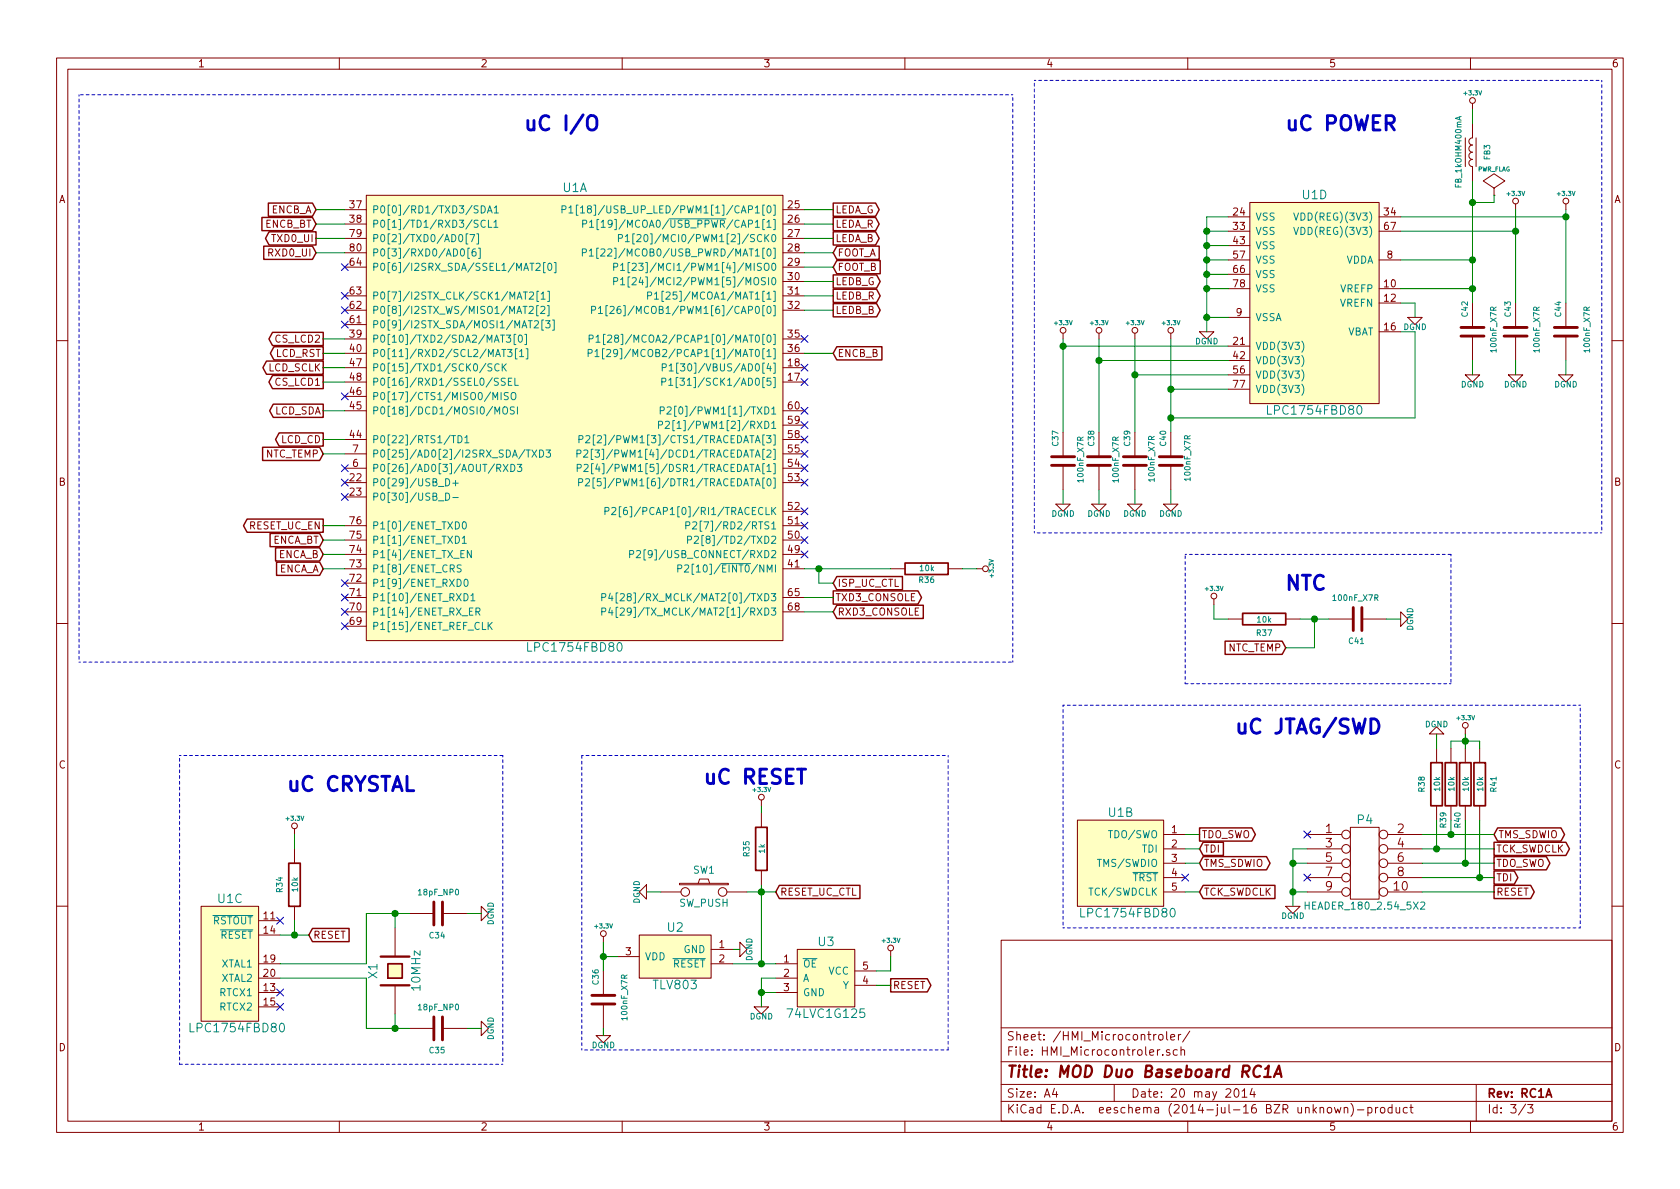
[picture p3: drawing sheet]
EESchema Schematic File Version 2
LIBS:power
LIBS:device
LIBS:transistors
LIBS:conn
LIBS:linear
LIBS:regul
LIBS:74xx
LIBS:cmos4000
LIBS:adc-dac
LIBS:memory
LIBS:xilinx
LIBS:special
LIBS:microcontrollers
LIBS:dsp
LIBS:microchip
LIBS:analog_switches
LIBS:motorola
LIBS:texas
LIBS:intel
LIBS:audio
LIBS:interface
LIBS:digital-audio
LIBS:philips
LIBS:display
LIBS:cypress
LIBS:siliconi
LIBS:opto
LIBS:atmel
LIBS:contrib
LIBS:valves
LIBS:Duo_Audio_HMI_RC1A
LIBS:Duo_TopBoard_RC1A-cache
EELAYER 25 0
EELAYER END
$Descr A4 11693 8268
encoding utf-8
Sheet 3 3
Title "MOD Duo Baseboard RC1A"
Date "20 may 2014"
Rev "RC1A"
Comp ""
Comment1 ""
Comment2 ""
Comment3 ""
Comment4 ""
$EndDescr
$Comp
L LPC175XFBD80 U1
U 3 1
P 1600 6700
F 0 "U1" H 1600 7150 60  0000 C CNN
F 1 "LPC1754FBD80" H 1650 6250 60  0000 C CNN
F 2 "MOD_Footprints_Lib:LQFP80" H 850 7600 60  0001 C CNN
F 3 "" H 850 7600 60  0000 C CNN
	3    1600 6700
	1    0    0    -1  
$EndComp
$Comp
L LPC175XFBD80 U1
U 2 1
P 7800 6000
F 0 "U1" H 7800 6350 60  0000 C CNN
F 1 "LPC1754FBD80" H 7850 5650 60  0000 C CNN
F 2 "MOD_Footprints_Lib:LQFP80" H 7050 6900 60  0001 C CNN
F 3 "" H 7050 6900 60  0000 C CNN
	2    7800 6000
	1    0    0    -1  
$EndComp
Text GLabel 10400 6000 2    50   Output ~ 0
TDO_SWO
Text GLabel 8350 5900 2    50   Input ~ 0
TDI
Text GLabel 8350 6000 2    50   BiDi ~ 0
TMS_SDWIO
Text GLabel 8350 6200 2    50   Input ~ 0
TCK_SWDCLK
Text GLabel 10400 6100 2    50   Output ~ 0
TDI
Text GLabel 10400 5800 2    50   BiDi ~ 0
TMS_SDWIO
Text GLabel 10400 5900 2    50   Output ~ 0
TCK_SWDCLK
Text GLabel 10400 6200 2    50   Output ~ 0
RESET
$Comp
L CRYSTAL X1
U 1 1
P 2750 6750
F 0 "X1" H 2750 6900 60  0000 C CNN
F 1 "10MHz" H 2750 6600 60  0000 C CNN
F 2 "MOD_Footprints_Lib:HC_49US" H 2750 6750 60  0001 C CNN
F 3 "~" H 2750 6750 60  0000 C CNN
	1    2750 6750
	0    -1   -1   0   
$EndComp
$Comp
L C C34
U 1 1
P 3050 6350
F 0 "C34" V 2900 6300 40  0000 L CNN
F 1 "18pF_NP0" V 3200 6200 40  0000 L CNN
F 2 "MOD_Footprints_Lib:SM0603" H 3088 6200 30  0001 C CNN
F 3 "~" H 3050 6350 60  0000 C CNN
	1    3050 6350
	0    -1   -1   0   
$EndComp
$Comp
L C C35
U 1 1
P 3050 7150
F 0 "C35" V 2900 7100 40  0000 L CNN
F 1 "18pF_NP0" V 3200 7000 40  0000 L CNN
F 2 "MOD_Footprints_Lib:SM0603" H 3088 7000 30  0001 C CNN
F 3 "~" H 3050 7150 60  0000 C CNN
	1    3050 7150
	0    -1   -1   0   
$EndComp
$Comp
L DGND #PWR073
U 1 1
P 3350 6350
F 0 "#PWR073" H 3350 6350 40  0001 C CNN
F 1 "DGND" H 3350 6280 40  0000 C CNN
F 2 "~" H 3350 6350 60  0000 C CNN
F 3 "~" H 3350 6350 60  0000 C CNN
	1    3350 6350
	0    -1   -1   0   
$EndComp
$Comp
L DGND #PWR074
U 1 1
P 3350 7150
F 0 "#PWR074" H 3350 7150 40  0001 C CNN
F 1 "DGND" H 3350 7080 40  0000 C CNN
F 2 "~" H 3350 7150 60  0000 C CNN
F 3 "~" H 3350 7150 60  0000 C CNN
	1    3350 7150
	0    -1   -1   0   
$EndComp
NoConn ~ 1950 6400
Text GLabel 2150 6500 2    50   Input ~ 0
RESET
NoConn ~ 1950 6900
NoConn ~ 1950 7000
Text GLabel 2250 3650 0    50   Output ~ 0
RESET_UC_EN
Text GLabel 5800 1550 2    50   Output ~ 0
LEDA_R
Text GLabel 5800 1450 2    50   Output ~ 0
LEDA_G
Text GLabel 5800 1650 2    50   Output ~ 0
LEDA_B
Text GLabel 5800 2050 2    50   Output ~ 0
LEDB_R
Text GLabel 5800 1950 2    50   Output ~ 0
LEDB_G
Text GLabel 5800 2150 2    50   Output ~ 0
LEDB_B
Text GLabel 5800 1750 2    50   Input ~ 0
FOOT_A
Text GLabel 5800 1850 2    50   Input ~ 0
FOOT_B
Text GLabel 2250 3950 0    50   Input ~ 0
ENCA_A
Text GLabel 2250 3850 0    50   Input ~ 0
ENCA_B
Text GLabel 2250 3750 0    50   Input ~ 0
ENCA_BT
Text GLabel 2200 1450 0    50   Input ~ 0
ENCB_A
Text GLabel 5800 2450 2    50   Input ~ 0
ENCB_B
Text GLabel 2200 1550 0    50   Input ~ 0
ENCB_BT
$Comp
L 74LVC1G125 U3
U 1 1
P 5750 6800
F 0 "U3" H 5750 7050 60  0000 C CNN
F 1 "74LVC1G125" H 5750 6550 60  0000 C CNN
F 2 "MOD_Footprints_Lib:SOT353" H 5750 6700 60  0001 C CNN
F 3 "" H 5750 6700 60  0000 C CNN
	1    5750 6800
	1    0    0    -1  
$EndComp
$Comp
L DGND #PWR075
U 1 1
P 5150 6600
F 0 "#PWR075" H 5150 6600 40  0001 C CNN
F 1 "DGND" H 5150 6530 40  0000 C CNN
F 2 "~" H 5150 6600 60  0000 C CNN
F 3 "~" H 5150 6600 60  0000 C CNN
	1    5150 6600
	0    -1   -1   0   
$EndComp
$Comp
L +3.3V #PWR076
U 1 1
P 4200 6550
F 0 "#PWR076" H 4200 6510 30  0001 C CNN
F 1 "+3.3V" H 4200 6660 30  0000 C CNN
F 2 "~" H 4200 6550 60  0000 C CNN
F 3 "~" H 4200 6550 60  0000 C CNN
	1    4200 6550
	-1   0    0    -1  
$EndComp
$Comp
L DGND #PWR077
U 1 1
P 5300 7000
F 0 "#PWR077" H 5300 7000 40  0001 C CNN
F 1 "DGND" H 5300 6930 40  0000 C CNN
F 2 "~" H 5300 7000 60  0000 C CNN
F 3 "~" H 5300 7000 60  0000 C CNN
	1    5300 7000
	1    0    0    -1  
$EndComp
$Comp
L R R34
U 1 1
P 2050 6150
F 0 "R34" V 1950 6150 40  0000 C CNN
F 1 "10k" V 2057 6151 40  0000 C CNN
F 2 "MOD_Footprints_Lib:SM0603" V 1980 6150 30  0001 C CNN
F 3 "~" H 2050 6150 30  0000 C CNN
	1    2050 6150
	1    0    0    -1  
$EndComp
$Comp
L +3.3V #PWR078
U 1 1
P 6200 6650
F 0 "#PWR078" H 6200 6610 30  0001 C CNN
F 1 "+3.3V" H 6200 6760 30  0000 C CNN
F 2 "~" H 6200 6650 60  0000 C CNN
F 3 "~" H 6200 6650 60  0000 C CNN
	1    6200 6650
	1    0    0    -1  
$EndComp
Text GLabel 6200 6850 2    50   Output ~ 0
RESET
$Comp
L R R35
U 1 1
P 5300 5900
F 0 "R35" V 5200 5900 40  0000 C CNN
F 1 "1k" V 5307 5901 40  0000 C CNN
F 2 "MOD_Footprints_Lib:SM0603" V 5230 5900 30  0001 C CNN
F 3 "~" H 5300 5900 30  0000 C CNN
	1    5300 5900
	1    0    0    -1  
$EndComp
$Comp
L +3.3V #PWR079
U 1 1
P 5300 5600
F 0 "#PWR079" H 5300 5560 30  0001 C CNN
F 1 "+3.3V" H 5300 5710 30  0000 C CNN
F 2 "~" H 5300 5600 60  0000 C CNN
F 3 "~" H 5300 5600 60  0000 C CNN
	1    5300 5600
	1    0    0    -1  
$EndComp
Text GLabel 5400 6200 2    50   Input ~ 0
RESET_UC_CTL
$Comp
L +3.3V #PWR080
U 1 1
P 2050 5800
F 0 "#PWR080" H 2050 5760 30  0001 C CNN
F 1 "+3.3V" H 2050 5910 30  0000 C CNN
F 2 "~" H 2050 5800 60  0000 C CNN
F 3 "~" H 2050 5800 60  0000 C CNN
	1    2050 5800
	1    0    0    -1  
$EndComp
$Comp
L LPC175XFBD80 U1
U 4 1
P 9150 2100
F 0 "U1" H 9150 2850 60  0000 C CNN
F 1 "LPC1754FBD80" H 9150 1350 60  0000 C CNN
F 2 "MOD_Footprints_Lib:LQFP80" H 8400 3000 60  0001 C CNN
F 3 "" H 8400 3000 60  0000 C CNN
	4    9150 2100
	1    0    0    -1  
$EndComp
$Comp
L DGND #PWR081
U 1 1
P 8400 2300
F 0 "#PWR081" H 8400 2300 40  0001 C CNN
F 1 "DGND" H 8400 2230 40  0000 C CNN
F 2 "~" H 8400 2300 60  0000 C CNN
F 3 "~" H 8400 2300 60  0000 C CNN
	1    8400 2300
	1    0    0    -1  
$EndComp
$Comp
L DGND #PWR082
U 1 1
P 9850 2200
F 0 "#PWR082" H 9850 2200 40  0001 C CNN
F 1 "DGND" H 9850 2130 40  0000 C CNN
F 2 "~" H 9850 2200 60  0000 C CNN
F 3 "~" H 9850 2200 60  0000 C CNN
	1    9850 2200
	1    0    0    -1  
$EndComp
$Comp
L +3.3V #PWR083
U 1 1
P 10250 750
F 0 "#PWR083" H 10250 710 30  0001 C CNN
F 1 "+3.3V" H 10250 860 30  0000 C CNN
F 2 "~" H 10250 750 60  0000 C CNN
F 3 "~" H 10250 750 60  0000 C CNN
	1    10250 750 
	-1   0    0    -1  
$EndComp
Text Notes 8600 5100 0    100  ~ 20
uC JTAG/SWD
Text Notes 4900 5450 0    100  ~ 20
uC RESET
Text Notes 2000 5500 0    100  ~ 20
uC CRYSTAL
Text Notes 8950 900  0    100  ~ 20
uC POWER
Text Notes 3650 900  0    100  ~ 20
uC I/O
$Comp
L C C40
U 1 1
P 8150 3200
F 0 "C40" V 8100 3300 40  0000 L CNN
F 1 "100nF_X7R" V 8270 3055 40  0000 L CNN
F 2 "MOD_Footprints_Lib:SM0603" H 8188 3050 30  0001 C CNN
F 3 "~" H 8150 3200 60  0000 C CNN
	1    8150 3200
	1    0    0    -1  
$EndComp
$Comp
L C C39
U 1 1
P 7900 3200
F 0 "C39" V 7850 3300 40  0000 L CNN
F 1 "100nF_X7R" V 8020 3050 40  0000 L CNN
F 2 "MOD_Footprints_Lib:SM0603" H 7938 3050 30  0001 C CNN
F 3 "~" H 7900 3200 60  0000 C CNN
	1    7900 3200
	1    0    0    -1  
$EndComp
$Comp
L C C38
U 1 1
P 7650 3200
F 0 "C38" V 7600 3300 40  0000 L CNN
F 1 "100nF_X7R" V 7770 3045 40  0000 L CNN
F 2 "MOD_Footprints_Lib:SM0603" H 7688 3050 30  0001 C CNN
F 3 "~" H 7650 3200 60  0000 C CNN
	1    7650 3200
	1    0    0    -1  
$EndComp
$Comp
L C C37
U 1 1
P 7400 3200
F 0 "C37" V 7350 3300 40  0000 L CNN
F 1 "100nF_X7R" V 7525 3045 40  0000 L CNN
F 2 "MOD_Footprints_Lib:SM0603" H 7438 3050 30  0001 C CNN
F 3 "~" H 7400 3200 60  0000 C CNN
	1    7400 3200
	1    0    0    -1  
$EndComp
$Comp
L +3.3V #PWR084
U 1 1
P 7400 2350
F 0 "#PWR084" H 7400 2310 30  0001 C CNN
F 1 "+3.3V" H 7400 2460 30  0000 C CNN
F 2 "~" H 7400 2350 60  0000 C CNN
F 3 "~" H 7400 2350 60  0000 C CNN
	1    7400 2350
	-1   0    0    -1  
$EndComp
$Comp
L +3.3V #PWR085
U 1 1
P 7650 2350
F 0 "#PWR085" H 7650 2310 30  0001 C CNN
F 1 "+3.3V" H 7650 2460 30  0000 C CNN
F 2 "~" H 7650 2350 60  0000 C CNN
F 3 "~" H 7650 2350 60  0000 C CNN
	1    7650 2350
	-1   0    0    -1  
$EndComp
$Comp
L +3.3V #PWR086
U 1 1
P 8150 2350
F 0 "#PWR086" H 8150 2310 30  0001 C CNN
F 1 "+3.3V" H 8150 2460 30  0000 C CNN
F 2 "~" H 8150 2350 60  0000 C CNN
F 3 "~" H 8150 2350 60  0000 C CNN
	1    8150 2350
	-1   0    0    -1  
$EndComp
$Comp
L +3.3V #PWR087
U 1 1
P 7900 2350
F 0 "#PWR087" H 7900 2310 30  0001 C CNN
F 1 "+3.3V" H 7900 2460 30  0000 C CNN
F 2 "~" H 7900 2350 60  0000 C CNN
F 3 "~" H 7900 2350 60  0000 C CNN
	1    7900 2350
	-1   0    0    -1  
$EndComp
$Comp
L DGND #PWR088
U 1 1
P 7400 3500
F 0 "#PWR088" H 7400 3500 40  0001 C CNN
F 1 "DGND" H 7400 3430 40  0000 C CNN
F 2 "~" H 7400 3500 60  0000 C CNN
F 3 "~" H 7400 3500 60  0000 C CNN
	1    7400 3500
	1    0    0    -1  
$EndComp
$Comp
L DGND #PWR089
U 1 1
P 7650 3500
F 0 "#PWR089" H 7650 3500 40  0001 C CNN
F 1 "DGND" H 7650 3430 40  0000 C CNN
F 2 "~" H 7650 3500 60  0000 C CNN
F 3 "~" H 7650 3500 60  0000 C CNN
	1    7650 3500
	1    0    0    -1  
$EndComp
$Comp
L DGND #PWR090
U 1 1
P 7900 3500
F 0 "#PWR090" H 7900 3500 40  0001 C CNN
F 1 "DGND" H 7900 3430 40  0000 C CNN
F 2 "~" H 7900 3500 60  0000 C CNN
F 3 "~" H 7900 3500 60  0000 C CNN
	1    7900 3500
	1    0    0    -1  
$EndComp
$Comp
L DGND #PWR091
U 1 1
P 8150 3500
F 0 "#PWR091" H 8150 3500 40  0001 C CNN
F 1 "DGND" H 8150 3430 40  0000 C CNN
F 2 "~" H 8150 3500 60  0000 C CNN
F 3 "~" H 8150 3500 60  0000 C CNN
	1    8150 3500
	1    0    0    -1  
$EndComp
$Comp
L C C42
U 1 1
P 10250 2300
F 0 "C42" V 10200 2400 40  0000 L CNN
F 1 "100nF_X7R" V 10400 2150 40  0000 L CNN
F 2 "MOD_Footprints_Lib:SM0603" H 10288 2150 30  0001 C CNN
F 3 "~" H 10250 2300 60  0000 C CNN
	1    10250 2300
	1    0    0    -1  
$EndComp
$Comp
L DGND #PWR092
U 1 1
P 10250 2600
F 0 "#PWR092" H 10250 2600 40  0001 C CNN
F 1 "DGND" H 10250 2530 40  0000 C CNN
F 2 "~" H 10250 2600 60  0000 C CNN
F 3 "~" H 10250 2600 60  0000 C CNN
	1    10250 2600
	1    0    0    -1  
$EndComp
$Comp
L C C43
U 1 1
P 10550 2300
F 0 "C43" V 10500 2400 40  0000 L CNN
F 1 "100nF_X7R" V 10700 2150 40  0000 L CNN
F 2 "MOD_Footprints_Lib:SM0603" H 10588 2150 30  0001 C CNN
F 3 "~" H 10550 2300 60  0000 C CNN
	1    10550 2300
	1    0    0    -1  
$EndComp
$Comp
L DGND #PWR093
U 1 1
P 10550 2600
F 0 "#PWR093" H 10550 2600 40  0001 C CNN
F 1 "DGND" H 10550 2530 40  0000 C CNN
F 2 "~" H 10550 2600 60  0000 C CNN
F 3 "~" H 10550 2600 60  0000 C CNN
	1    10550 2600
	1    0    0    -1  
$EndComp
$Comp
L C C44
U 1 1
P 10900 2300
F 0 "C44" V 10850 2400 40  0000 L CNN
F 1 "100nF_X7R" V 11050 2150 40  0000 L CNN
F 2 "MOD_Footprints_Lib:SM0603" H 10938 2150 30  0001 C CNN
F 3 "~" H 10900 2300 60  0000 C CNN
	1    10900 2300
	1    0    0    -1  
$EndComp
$Comp
L DGND #PWR094
U 1 1
P 10900 2600
F 0 "#PWR094" H 10900 2600 40  0001 C CNN
F 1 "DGND" H 10900 2530 40  0000 C CNN
F 2 "~" H 10900 2600 60  0000 C CNN
F 3 "~" H 10900 2600 60  0000 C CNN
	1    10900 2600
	1    0    0    -1  
$EndComp
$Comp
L +3.3V #PWR095
U 1 1
P 10550 1450
F 0 "#PWR095" H 10550 1410 30  0001 C CNN
F 1 "+3.3V" H 10550 1560 30  0000 C CNN
F 2 "~" H 10550 1450 60  0000 C CNN
F 3 "~" H 10550 1450 60  0000 C CNN
	1    10550 1450
	-1   0    0    -1  
$EndComp
$Comp
L +3.3V #PWR096
U 1 1
P 10900 1450
F 0 "#PWR096" H 10900 1410 30  0001 C CNN
F 1 "+3.3V" H 10900 1560 30  0000 C CNN
F 2 "~" H 10900 1450 60  0000 C CNN
F 3 "~" H 10900 1450 60  0000 C CNN
	1    10900 1450
	-1   0    0    -1  
$EndComp
$Comp
L C C36
U 1 1
P 4200 6950
F 0 "C36" V 4150 7050 40  0000 L CNN
F 1 "100nF_X7R" V 4350 6800 40  0000 L CNN
F 2 "MOD_Footprints_Lib:SM0603" H 4238 6800 30  0001 C CNN
F 3 "~" H 4200 6950 60  0000 C CNN
	1    4200 6950
	1    0    0    -1  
$EndComp
$Comp
L DGND #PWR097
U 1 1
P 4200 7200
F 0 "#PWR097" H 4200 7200 40  0001 C CNN
F 1 "DGND" H 4200 7130 40  0000 C CNN
F 2 "~" H 4200 7200 60  0000 C CNN
F 3 "~" H 4200 7200 60  0000 C CNN
	1    4200 7200
	1    0    0    -1  
$EndComp
$Comp
L FERRITE_BEAD FB3
U 1 1
P 10250 1050
F 0 "FB3" H 10250 1150 40  0000 C CNN
F 1 "FB_1kOHM400mA" H 10250 950 40  0000 C CNN
F 2 "MOD_Footprints_Lib:SM0805" H 10000 1000 60  0001 C CNN
F 3 "~" H 10000 1000 60  0000 C CNN
	1    10250 1050
	0    1    1    0   
$EndComp
Text Notes 8950 4100 0    100  ~ 20
NTC
Text GLabel 2250 3150 0    50   Input ~ 0
NTC_TEMP
Text GLabel 8950 4500 0    50   Input ~ 0
NTC_TEMP
$Comp
L +3.3V #PWR098
U 1 1
P 8450 4200
F 0 "#PWR098" H 8450 4160 30  0001 C CNN
F 1 "+3.3V" H 8450 4310 30  0000 C CNN
F 2 "~" H 8450 4200 60  0000 C CNN
F 3 "~" H 8450 4200 60  0000 C CNN
	1    8450 4200
	-1   0    0    -1  
$EndComp
$Comp
L R R37
U 1 1
P 8800 4300
F 0 "R37" V 8900 4300 40  0000 C CNN
F 1 "10k" V 8807 4301 40  0000 C CNN
F 2 "MOD_Footprints_Lib:SM0603" V 8730 4300 30  0001 C CNN
F 3 "~" H 8800 4300 30  0000 C CNN
	1    8800 4300
	0    -1   1    0   
$EndComp
$Comp
L C C41
U 1 1
P 9450 4300
F 0 "C41" V 9300 4250 40  0000 L CNN
F 1 "100nF_X7R" V 9600 4150 40  0000 L CNN
F 2 "MOD_Footprints_Lib:SM0603" H 9488 4150 30  0001 C CNN
F 3 "~" H 9450 4300 60  0000 C CNN
	1    9450 4300
	0    -1   -1   0   
$EndComp
$Comp
L DGND #PWR099
U 1 1
P 9750 4300
F 0 "#PWR099" H 9750 4300 40  0001 C CNN
F 1 "DGND" H 9750 4230 40  0000 C CNN
F 2 "~" H 9750 4300 60  0000 C CNN
F 3 "~" H 9750 4300 60  0000 C CNN
	1    9750 4300
	0    -1   -1   0   
$EndComp
$Comp
L R R36
U 1 1
P 6450 3950
F 0 "R36" V 6375 3950 40  0000 C CNN
F 1 "10k" V 6457 3951 40  0000 C CNN
F 2 "MOD_Footprints_Lib:SM0603" V 6380 3950 30  0001 C CNN
F 3 "~" H 6450 3950 30  0000 C CNN
	1    6450 3950
	0    1    -1   0   
$EndComp
$Comp
L +3.3V #PWR0100
U 1 1
P 6800 3950
F 0 "#PWR0100" H 6800 3910 30  0001 C CNN
F 1 "+3.3V" H 6800 4050 30  0000 C CNN
F 2 "~" H 6800 3950 60  0000 C CNN
F 3 "~" H 6800 3950 60  0000 C CNN
	1    6800 3950
	0    1    1    0   
$EndComp
$Comp
L LPC175XFBD80 U1
U 1 1
P 4000 2900
F 0 "U1" H 4000 4500 60  0000 C CNN
F 1 "LPC1754FBD80" H 4000 1300 60  0000 C CNN
F 2 "MOD_Footprints_Lib:LQFP80" H 3250 3800 60  0001 C CNN
F 3 "" H 3250 3800 60  0000 C CNN
	1    4000 2900
	1    0    0    -1  
$EndComp
NoConn ~ 2400 4250
NoConn ~ 2400 4350
$Comp
L PWR_FLAG #FLG0101
U 1 1
P 10400 1350
F 0 "#FLG0101" H 10400 1445 30  0001 C CNN
F 1 "PWR_FLAG" H 10400 1530 30  0000 C CNN
F 2 "" H 10400 1350 60  0000 C CNN
F 3 "" H 10400 1350 60  0000 C CNN
	1    10400 1350
	1    0    0    -1  
$EndComp
Text GLabel 5800 4150 2    50   Output ~ 0
TXD3_CONSOLE
Text GLabel 5800 4250 2    50   Input ~ 0
RXD3_CONSOLE
Text GLabel 2200 1650 0    50   Output ~ 0
TXD0_UI
Text GLabel 2200 1750 0    50   Input ~ 0
RXD0_UI
NoConn ~ 5600 3050
NoConn ~ 5600 3150
NoConn ~ 5600 3250
NoConn ~ 5600 3650
NoConn ~ 5600 3550
NoConn ~ 2400 2250
NoConn ~ 5600 2350
Text GLabel 2250 2850 0    50   Output ~ 0
LCD_SDA
Text GLabel 2250 2550 0    50   Output ~ 0
LCD_SCLK
Text GLabel 2250 3050 0    50   Output ~ 0
LCD_CD
Text GLabel 2250 2450 0    50   Output ~ 0
LCD_RST
Text GLabel 2250 2650 0    50   Output ~ 0
CS_LCD1
Text GLabel 2250 2350 0    50   Output ~ 0
CS_LCD2
$Comp
L CONN_5X2 P4
U 1 1
P 9500 6000
F 0 "P4" H 9500 6300 60  0000 C CNN
F 1 "HEADER_180_2.54_5X2" H 9500 5700 50  0000 C CNN
F 2 "MOD_Footprints_Lib:Pin_Header_180_2.54_2x5" H 9500 6000 60  0001 C CNN
F 3 "" H 9500 6000 60  0000 C CNN
	1    9500 6000
	1    0    0    -1  
$EndComp
$Comp
L DGND #PWR0102
U 1 1
P 9000 6300
F 0 "#PWR0102" H 9000 6300 40  0001 C CNN
F 1 "DGND" H 9000 6230 40  0000 C CNN
F 2 "~" H 9000 6300 60  0000 C CNN
F 3 "~" H 9000 6300 60  0000 C CNN
	1    9000 6300
	1    0    0    -1  
$EndComp
Wire Wire Line
	2250 3650 2400 3650
Connection ~ 8400 2200
Wire Wire Line
	8400 2200 8550 2200
Wire Wire Line
	5600 1450 5800 1450
Wire Wire Line
	5600 1550 5800 1550
Wire Wire Line
	5800 1650 5600 1650
Wire Wire Line
	5600 1750 5800 1750
Wire Wire Line
	5600 3950 6200 3950
Wire Wire Line
	5800 1950 5600 1950
Wire Wire Line
	5600 1850 5800 1850
Wire Wire Line
	6800 3950 6700 3950
Wire Wire Line
	9150 4300 9150 4500
Wire Wire Line
	9050 4300 9250 4300
Wire Wire Line
	8450 4300 8550 4300
Wire Wire Line
	8450 4200 8450 4300
Connection ~ 8150 2900
Wire Wire Line
	8150 2900 9850 2900
Wire Wire Line
	9850 2900 9850 2300
Wire Wire Line
	9850 2300 9750 2300
Wire Wire Line
	9750 1500 10900 1500
Wire Wire Line
	9750 1600 10550 1600
Wire Wire Line
	10250 750  10250 850 
Wire Wire Line
	4200 7150 4200 7200
Wire Wire Line
	5100 6600 5150 6600
Wire Notes Line
	6600 5250 6600 7300
Connection ~ 10900 1500
Connection ~ 10550 1600
Connection ~ 10250 1800
Wire Wire Line
	10900 1450 10900 2100
Wire Wire Line
	10550 1450 10550 2100
Connection ~ 10250 2000
Wire Wire Line
	10250 1250 10250 2100
Wire Wire Line
	9750 1800 10250 1800
Wire Wire Line
	10250 2000 9750 2000
Wire Wire Line
	10900 2500 10900 2600
Wire Wire Line
	10550 2500 10550 2600
Wire Wire Line
	10250 2500 10250 2600
Wire Wire Line
	7400 3400 7400 3500
Wire Wire Line
	7650 3400 7650 3500
Wire Wire Line
	7900 3400 7900 3500
Wire Wire Line
	8150 3400 8150 3500
Connection ~ 8150 2700
Connection ~ 7900 2600
Connection ~ 7650 2500
Connection ~ 7400 2400
Wire Wire Line
	8150 2350 8150 3000
Wire Wire Line
	8550 2700 8150 2700
Wire Wire Line
	7900 2600 8550 2600
Wire Wire Line
	7900 2350 7900 3000
Wire Wire Line
	7650 2350 7650 3000
Wire Wire Line
	8550 2500 7650 2500
Wire Wire Line
	7400 2400 8550 2400
Wire Wire Line
	7400 2350 7400 3000
Wire Notes Line
	1250 7400 1250 5250
Wire Notes Line
	3500 5250 3500 7400
Wire Notes Line
	4050 7300 4050 5250
Wire Wire Line
	9850 2100 9850 2200
Wire Wire Line
	9750 2100 9850 2100
Connection ~ 8400 1900
Wire Wire Line
	8400 1900 8550 1900
Connection ~ 8400 1800
Wire Wire Line
	8400 1800 8550 1800
Connection ~ 8400 1700
Wire Wire Line
	8400 1700 8550 1700
Connection ~ 8400 1600
Wire Wire Line
	8550 1600 8400 1600
Connection ~ 8400 2000
Wire Wire Line
	8400 1500 8550 1500
Wire Wire Line
	8400 2000 8550 2000
Wire Wire Line
	8400 1500 8400 2300
Wire Wire Line
	2050 5800 2050 5900
Connection ~ 2050 6500
Wire Wire Line
	2050 6400 2050 6500
Connection ~ 5300 6200
Wire Wire Line
	5300 5600 5300 5650
Connection ~ 5300 6700
Wire Wire Line
	5300 6150 5300 6700
Wire Wire Line
	6100 6850 6200 6850
Wire Wire Line
	6200 6650 6200 6750
Wire Wire Line
	6200 6750 6100 6750
Connection ~ 5300 6900
Wire Wire Line
	5300 6900 5400 6900
Wire Wire Line
	5300 6800 5300 7000
Wire Wire Line
	5400 6800 5300 6800
Wire Wire Line
	5100 6700 5400 6700
Wire Wire Line
	2200 1650 2400 1650
Wire Wire Line
	2200 1750 2400 1750
Wire Wire Line
	1950 6500 2150 6500
Wire Wire Line
	3250 7150 3350 7150
Wire Wire Line
	3250 6350 3350 6350
Connection ~ 2750 7150
Wire Wire Line
	2550 6800 2550 7150
Wire Wire Line
	1950 6800 2550 6800
Connection ~ 2750 6350
Wire Wire Line
	2550 6700 2550 6350
Wire Wire Line
	1950 6700 2550 6700
Wire Wire Line
	2550 6350 2850 6350
Wire Wire Line
	2750 6450 2750 6350
Wire Wire Line
	2550 7150 2850 7150
Wire Wire Line
	2750 7050 2750 7150
Wire Wire Line
	8250 6200 8350 6200
Wire Wire Line
	8250 6000 8350 6000
Wire Wire Line
	8250 5900 8350 5900
Wire Wire Line
	8250 5800 8350 5800
Connection ~ 9150 4300
Wire Wire Line
	9650 4300 9750 4300
Wire Notes Line
	8250 3850 10100 3850
Wire Notes Line
	10100 3850 10100 4750
Wire Notes Line
	10100 4750 8250 4750
Wire Notes Line
	8250 4750 8250 3850
Wire Wire Line
	10400 1350 10400 1400
Wire Wire Line
	10400 1400 10250 1400
Connection ~ 10250 1400
Wire Wire Line
	2400 3150 2250 3150
Wire Notes Line
	7200 550  11150 550 
Wire Notes Line
	11150 550  11150 3700
Wire Notes Line
	11150 3700 7200 3700
Wire Notes Line
	7200 3700 7200 550 
Wire Notes Line
	550  650  550  4600
Wire Notes Line
	550  4600 7050 4600
Wire Notes Line
	7050 4600 7050 650 
Wire Notes Line
	7050 650  550  650 
Wire Wire Line
	5800 4150 5600 4150
Wire Wire Line
	5600 4250 5800 4250
Wire Wire Line
	5200 6200 5400 6200
Wire Wire Line
	2250 2850 2400 2850
Wire Wire Line
	2250 2550 2400 2550
Wire Wire Line
	2250 2650 2400 2650
Wire Wire Line
	2250 2350 2400 2350
Wire Wire Line
	2400 2450 2250 2450
Wire Wire Line
	9100 5900 9000 5900
Wire Wire Line
	9000 5900 9000 6300
Wire Wire Line
	9100 6000 9000 6000
Connection ~ 9000 6000
Wire Wire Line
	9100 6200 9000 6200
Connection ~ 9000 6200
Wire Wire Line
	9900 5800 10400 5800
Wire Wire Line
	9900 5900 10400 5900
Wire Wire Line
	9900 6000 10400 6000
Wire Wire Line
	9900 6100 10400 6100
NoConn ~ 9100 5800
Text GLabel 8350 5800 2    50   Output ~ 0
TDO_SWO
Wire Wire Line
	9900 6200 10400 6200
NoConn ~ 9100 6100
$Comp
L R R38
U 1 1
P 10000 5450
F 0 "R38" V 9900 5450 40  0000 C CNN
F 1 "10k" V 10007 5451 40  0000 C CNN
F 2 "MOD_Footprints_Lib:SM0603" V 9930 5450 30  0001 C CNN
F 3 "~" H 10000 5450 30  0000 C CNN
	1    10000 5450
	1    0    0    -1  
$EndComp
$Comp
L R R39
U 1 1
P 10100 5450
F 0 "R39" V 10050 5200 40  0000 C CNN
F 1 "10k" V 10107 5451 40  0000 C CNN
F 2 "MOD_Footprints_Lib:SM0603" V 10030 5450 30  0001 C CNN
F 3 "~" H 10100 5450 30  0000 C CNN
	1    10100 5450
	1    0    0    -1  
$EndComp
$Comp
L R R40
U 1 1
P 10200 5450
F 0 "R40" V 10150 5200 40  0000 C CNN
F 1 "10k" V 10207 5451 40  0000 C CNN
F 2 "MOD_Footprints_Lib:SM0603" V 10130 5450 30  0001 C CNN
F 3 "~" H 10200 5450 30  0000 C CNN
	1    10200 5450
	1    0    0    -1  
$EndComp
$Comp
L R R41
U 1 1
P 10300 5450
F 0 "R41" V 10400 5450 40  0000 C CNN
F 1 "10k" V 10307 5451 40  0000 C CNN
F 2 "MOD_Footprints_Lib:SM0603" V 10230 5450 30  0001 C CNN
F 3 "~" H 10300 5450 30  0000 C CNN
	1    10300 5450
	1    0    0    -1  
$EndComp
Wire Wire Line
	10000 5700 10000 5900
Connection ~ 10000 5900
Wire Wire Line
	10100 5700 10100 5800
Connection ~ 10100 5800
Wire Wire Line
	10200 5700 10200 6000
Connection ~ 10200 6000
Wire Wire Line
	10300 5700 10300 6100
Connection ~ 10300 6100
$Comp
L DGND #PWR0103
U 1 1
P 10000 5100
F 0 "#PWR0103" H 10000 5100 40  0001 C CNN
F 1 "DGND" H 10000 5030 40  0000 C CNN
F 2 "~" H 10000 5100 60  0000 C CNN
F 3 "~" H 10000 5100 60  0000 C CNN
	1    10000 5100
	-1   0    0    1   
$EndComp
Wire Wire Line
	10000 5100 10000 5200
Wire Wire Line
	10100 5200 10100 5150
Wire Wire Line
	10100 5150 10300 5150
Wire Wire Line
	10300 5150 10300 5200
Wire Wire Line
	10200 5100 10200 5200
Connection ~ 10200 5150
$Comp
L +3.3V #PWR0104
U 1 1
P 10200 5100
F 0 "#PWR0104" H 10200 5060 30  0001 C CNN
F 1 "+3.3V" H 10200 5210 30  0000 C CNN
F 2 "~" H 10200 5100 60  0000 C CNN
F 3 "~" H 10200 5100 60  0000 C CNN
	1    10200 5100
	1    0    0    -1  
$EndComp
NoConn ~ 8250 6100
Text GLabel 5800 4050 2    50   Input ~ 0
ISP_UC_CTL
Wire Wire Line
	5800 4050 5700 4050
Wire Wire Line
	5700 4050 5700 3950
Connection ~ 5700 3950
Wire Notes Line
	1250 5250 3500 5250
Wire Notes Line
	3500 7400 1250 7400
$Comp
L TLV803 U2
U 1 1
P 4700 6650
F 0 "U2" H 4700 6850 60  0000 C CNN
F 1 "TLV803" H 4700 6450 60  0000 C CNN
F 2 "MOD_Footprints_Lib:SOT23" H 4700 6600 60  0001 C CNN
F 3 "~" H 4700 6600 60  0000 C CNN
	1    4700 6650
	-1   0    0    -1  
$EndComp
Wire Wire Line
	4200 6550 4200 6750
Wire Wire Line
	4300 6650 4200 6650
Connection ~ 4200 6650
Wire Notes Line
	4050 5250 6600 5250
Wire Notes Line
	6600 7300 4050 7300
Wire Notes Line
	7400 4900 7400 6450
Wire Notes Line
	7400 6450 11000 6450
Wire Notes Line
	11000 6450 11000 4900
Wire Notes Line
	11000 4900 7400 4900
NoConn ~ 2400 4150
NoConn ~ 2400 3250
NoConn ~ 2400 3350
NoConn ~ 2400 3450
Wire Wire Line
	5600 2050 5800 2050
Wire Wire Line
	5600 2150 5800 2150
NoConn ~ 5600 2550
NoConn ~ 5600 2650
Wire Wire Line
	9150 4500 8950 4500
NoConn ~ 2400 4050
NoConn ~ 2400 1850
NoConn ~ 2400 2050
NoConn ~ 2400 2150
Wire Wire Line
	2200 1550 2400 1550
Wire Wire Line
	2200 1450 2400 1450
Wire Wire Line
	5600 2450 5800 2450
Wire Wire Line
	2250 3750 2400 3750
Wire Wire Line
	2400 3850 2250 3850
Wire Wire Line
	2400 3950 2250 3950
NoConn ~ 2400 2750
Wire Wire Line
	2250 3050 2400 3050
$Comp
L SW_PUSH SW1
U 1 1
P 4900 6200
F 0 "SW1" H 4900 6350 50  0000 C CNN
F 1 "SW_PUSH" H 4900 6120 50  0000 C CNN
F 2 "MOD_Footprints_Lib:SWITCH_SMD_FSMSM" H 4900 6200 60  0001 C CNN
F 3 "" H 4900 6200 60  0000 C CNN
	1    4900 6200
	1    0    0    -1  
$EndComp
$Comp
L DGND #PWR0105
U 1 1
P 4500 6200
F 0 "#PWR0105" H 4500 6200 40  0001 C CNN
F 1 "DGND" H 4500 6130 40  0000 C CNN
F 2 "~" H 4500 6200 60  0000 C CNN
F 3 "~" H 4500 6200 60  0000 C CNN
	1    4500 6200
	0    1    1    0   
$EndComp
Wire Wire Line
	4500 6200 4600 6200
NoConn ~ 5600 2850
NoConn ~ 5600 2950
NoConn ~ 5600 3350
NoConn ~ 5600 3750
NoConn ~ 5600 3850
$EndSCHEMATC
